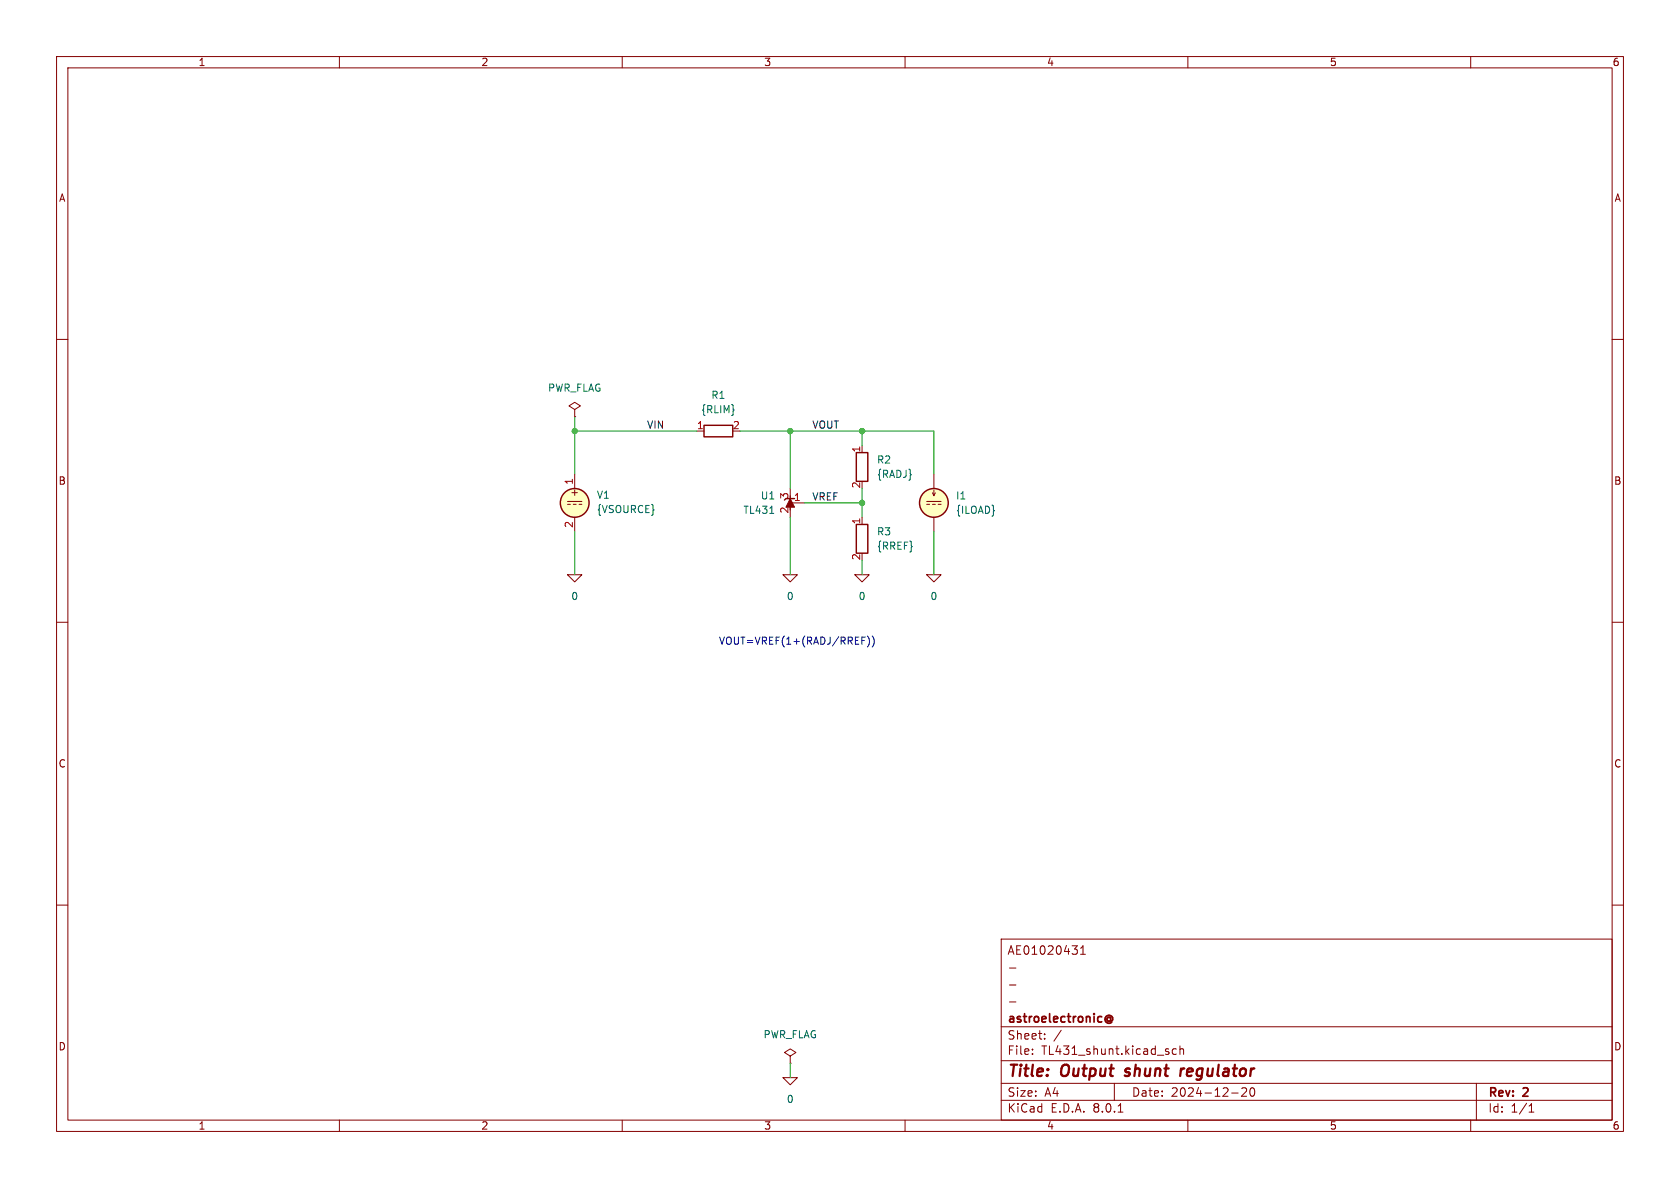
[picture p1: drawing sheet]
(kicad_sch
 (version 20231120)
 (generator "eeschema")
 (generator_version "8.0")
 (paper "A4")
 (title_block
  (title "Output shunt regulator")
  (date "2024-12-20")
  (rev "2")
  (company "astroelectronic@")
  (comment 1 "-")
  (comment 2 "-")
  (comment 3 "-")
  (comment 4 "AE01020431"))
 (lib_symbols
  (symbol "R_1"
   (pin_names
    (offset 0) hide) (exclude_from_sim no) (in_bom yes) (on_board yes)
   (property "Reference" "R" (at 2.032 0 90) (effects (font (size 1.27 1.27))))
   (property "Value" "R_1" (at 0 0 90) (effects (font (size 1.27 1.27))))
   (property "Footprint" "" (at -1.778 0 90) (effects (font (size 1.27 1.27)) (hide yes)))
   (property "Datasheet" "~" (at 0 0 0) (effects (font (size 1.27 1.27)) (hide yes)))
   (property "Description" "Resistor" (at 0 0 0) (effects (font (size 1.27 1.27)) (hide yes)))
   (symbol "R_1_0_1"
    (rectangle (start -1.016 -2.54) (end 1.016 2.54) (stroke (width 0.254) (type default)) (fill (type none))))
   (symbol "R_1_1_1"
    (pin passive line (at 0 3.81 270) (length 1.27) (name "~" (effects (font (size 1.27 1.27)))) (number "1" (effects (font (size 1.27 1.27)))))
    (pin passive line (at 0 -3.81 90) (length 1.27) (name "~" (effects (font (size 1.27 1.27)))) (number "2" (effects (font (size 1.27 1.27)))))))
  (symbol "R_2"
   (pin_names
    (offset 0) hide) (exclude_from_sim no) (in_bom yes) (on_board yes)
   (property "Reference" "R" (at 2.032 0 90) (effects (font (size 1.27 1.27))))
   (property "Value" "R_2" (at 0 0 90) (effects (font (size 1.27 1.27))))
   (property "Footprint" "" (at -1.778 0 90) (effects (font (size 1.27 1.27)) (hide yes)))
   (property "Datasheet" "~" (at 0 0 0) (effects (font (size 1.27 1.27)) (hide yes)))
   (property "Description" "Resistor" (at 0 0 0) (effects (font (size 1.27 1.27)) (hide yes)))
   (symbol "R_2_0_1"
    (rectangle (start -1.016 -2.54) (end 1.016 2.54) (stroke (width 0.254) (type default)) (fill (type none))))
   (symbol "R_2_1_1"
    (pin passive line (at 0 3.81 270) (length 1.27) (name "~" (effects (font (size 1.27 1.27)))) (number "1" (effects (font (size 1.27 1.27)))))
    (pin passive line (at 0 -3.81 90) (length 1.27) (name "~" (effects (font (size 1.27 1.27)))) (number "2" (effects (font (size 1.27 1.27)))))))
  (symbol "TL431:0"
   (power)
   (pin_names
    (offset 0)) (exclude_from_sim no) (in_bom yes) (on_board yes)
   (property "Reference" "#GND" (at 0 -2.54 0) (effects (font (size 1.27 1.27)) (hide yes)))
   (property "Value" "0" (at 0 -1.778 0) (effects (font (size 1.27 1.27))))
   (property "Footprint" "" (at 0 0 0) (effects (font (size 1.27 1.27)) (hide yes)))
   (property "Datasheet" "~" (at 0 0 0) (effects (font (size 1.27 1.27)) (hide yes)))
   (property "Description" "0V reference potential for simulation" (at 0 0 0) (effects (font (size 1.27 1.27)) (hide yes)))
   (symbol "0_0_1"
    (polyline (pts (xy -1.27 0) (xy 0 -1.27) (xy 1.27 0) (xy -1.27 0)) (stroke (width 0) (type default)) (fill (type none))))
   (symbol "0_1_1"
    (pin power_in line (at 0 0 0) (length 0) hide (name "0" (effects (font (size 1.016 1.016)))) (number "1" (effects (font (size 1.016 1.016)))))))
  (symbol "TL431:IDC"
   (pin_numbers hide)
   (pin_names
    (offset 0.0254)) (exclude_from_sim no) (in_bom yes) (on_board yes)
   (property "Reference" "I" (at 2.54 2.54 0) (effects (font (size 1.27 1.27)) (justify left)))
   (property "Value" "1" (at 2.54 0 0) (effects (font (size 1.27 1.27)) (justify left)))
   (property "Footprint" "" (at 0 0 0) (effects (font (size 1.27 1.27)) (hide yes)))
   (property "Datasheet" "~" (at 0 0 0) (effects (font (size 1.27 1.27)) (hide yes)))
   (property "Description" "Current source, DC" (at 0 0 0) (effects (font (size 1.27 1.27)) (hide yes)))
   (property "Sim.Pins" "1=+ 2=-" (at 0 0 0) (effects (font (size 1.27 1.27)) (hide yes)))
   (property "Sim.Type" "DC" (at 0 0 0) (effects (font (size 1.27 1.27)) (hide yes)))
   (property "Sim.Device" "I" (at 0 0 0) (effects (font (size 1.27 1.27)) (justify left) (hide yes)))
   (property "Spice_Netlist_Enabled" "Y" (at 0 0 0) (effects (font (size 1.27 1.27)) (justify left) (hide yes)))
   (symbol "IDC_0_0"
    (polyline (pts (xy -1.27 0.254) (xy 1.27 0.254)) (stroke (width 0) (type default)) (fill (type none)))
    (polyline (pts (xy -0.762 -0.254) (xy -1.27 -0.254)) (stroke (width 0) (type default)) (fill (type none)))
    (polyline (pts (xy 0.254 -0.254) (xy -0.254 -0.254)) (stroke (width 0) (type default)) (fill (type none)))
    (polyline (pts (xy 1.27 -0.254) (xy 0.762 -0.254)) (stroke (width 0) (type default)) (fill (type none))))
   (symbol "IDC_0_1"
    (polyline (pts (xy 0 1.27) (xy 0 2.286)) (stroke (width 0) (type default)) (fill (type none)))
    (polyline (pts (xy -0.254 1.778) (xy 0 1.27) (xy 0.254 1.778)) (stroke (width 0) (type default)) (fill (type none)))
    (circle (center 0 0) (radius 2.54) (stroke (width 0.254) (type default)) (fill (type background))))
   (symbol "IDC_1_1"
    (pin passive line (at 0 5.08 270) (length 2.54) (name "~" (effects (font (size 1.27 1.27)))) (number "1" (effects (font (size 1.27 1.27)))))
    (pin passive line (at 0 -5.08 90) (length 2.54) (name "~" (effects (font (size 1.27 1.27)))) (number "2" (effects (font (size 1.27 1.27)))))))
  (symbol "TL431:PWR_FLAG"
   (power)
   (pin_numbers hide)
   (pin_names
    (offset 0) hide) (exclude_from_sim no) (in_bom yes) (on_board yes)
   (property "Reference" "#FLG" (at 0 1.905 0) (effects (font (size 1.27 1.27)) (hide yes)))
   (property "Value" "PWR_FLAG" (at 0 3.81 0) (effects (font (size 1.27 1.27))))
   (property "Footprint" "" (at 0 0 0) (effects (font (size 1.27 1.27)) (hide yes)))
   (property "Datasheet" "~" (at 0 0 0) (effects (font (size 1.27 1.27)) (hide yes)))
   (property "Description" "Special symbol for telling ERC where power comes from" (at 0 0 0) (effects (font (size 1.27 1.27)) (hide yes)))
   (symbol "PWR_FLAG_0_0"
    (pin power_out line (at 0 0 90) (length 0) (name "pwr" (effects (font (size 1.27 1.27)))) (number "1" (effects (font (size 1.27 1.27))))))
   (symbol "PWR_FLAG_0_1"
    (polyline (pts (xy 0 0) (xy 0 1.27) (xy -1.016 1.905) (xy 0 2.54) (xy 1.016 1.905) (xy 0 1.27)) (stroke (width 0) (type default)) (fill (type none)))))
  (symbol "TL431:R"
   (pin_names
    (offset 0) hide) (exclude_from_sim no) (in_bom yes) (on_board yes)
   (property "Reference" "R" (at 2.032 0 90) (effects (font (size 1.27 1.27))))
   (property "Value" "R" (at 0 0 90) (effects (font (size 1.27 1.27))))
   (property "Footprint" "" (at -1.778 0 90) (effects (font (size 1.27 1.27)) (hide yes)))
   (property "Datasheet" "~" (at 0 0 0) (effects (font (size 1.27 1.27)) (hide yes)))
   (property "Description" "Resistor" (at 0 0 0) (effects (font (size 1.27 1.27)) (hide yes)))
   (symbol "R_0_1"
    (rectangle (start -1.016 -2.54) (end 1.016 2.54) (stroke (width 0.254) (type default)) (fill (type none))))
   (symbol "R_1_1"
    (pin passive line (at 0 3.81 270) (length 1.27) (name "~" (effects (font (size 1.27 1.27)))) (number "1" (effects (font (size 1.27 1.27)))))
    (pin passive line (at 0 -3.81 90) (length 1.27) (name "~" (effects (font (size 1.27 1.27)))) (number "2" (effects (font (size 1.27 1.27)))))))
  (symbol "TL431:TL431LP"
   (pin_names hide) (exclude_from_sim no) (in_bom yes) (on_board yes)
   (property "Reference" "U" (at -2.54 2.54 0) (effects (font (size 1.27 1.27))))
   (property "Value" "TL431LP" (at 0 -2.54 0) (effects (font (size 1.27 1.27))))
   (property "Footprint" "Package_TO_SOT_THT:TO-92_Inline" (at 0 -3.81 0) (effects (font (size 1.27 1.27)
    (italic yes)) (hide yes)))
   (property "Datasheet" "http://www.ti.com/lit/ds/symlink/tl431.pdf" (at 0 0 0) (effects (font (size 1.27 1.27)
    (italic yes)) (hide yes)))
   (property "Description" "Shunt Regulator, TO-92" (at 0 0 0) (effects (font (size 1.27 1.27)) (hide yes)))
   (symbol "TL431LP_0_1"
    (polyline (pts (xy -1.27 0) (xy 0 0) (xy 1.27 0)) (stroke (width 0) (type default)) (fill (type none)))
    (polyline (pts (xy -0.762 0.762) (xy 0.762 0) (xy -0.762 -0.762)) (stroke (width 0) (type default)) (fill (type outline)))
    (polyline (pts (xy 0.508 -1.016) (xy 0.762 -0.762) (xy 0.762 0.762) (xy 0.762 0.762)) (stroke (width 0.254) (type default)) (fill (type none))))
   (symbol "TL431LP_1_1"
    (pin passive line (at 0 2.54 270) (length 2.54) (name "REF" (effects (font (size 1.27 1.27)))) (number "1" (effects (font (size 1.27 1.27)))))
    (pin passive line (at -2.54 0 0) (length 2.54) (name "A" (effects (font (size 1.27 1.27)))) (number "2" (effects (font (size 1.27 1.27)))))
    (pin passive line (at 2.54 0 180) (length 2.54) (name "K" (effects (font (size 1.27 1.27)))) (number "3" (effects (font (size 1.27 1.27)))))))
  (symbol "TL431:VDC"
   (pin_names
    (offset 0.0254) hide) (exclude_from_sim no) (in_bom yes) (on_board yes)
   (property "Reference" "V" (at 2.54 2.54 0) (effects (font (size 1.27 1.27)) (justify left)))
   (property "Value" "1" (at 2.54 0 0) (effects (font (size 1.27 1.27)) (justify left)))
   (property "Footprint" "" (at 0 0 0) (effects (font (size 1.27 1.27)) (hide yes)))
   (property "Datasheet" "~" (at 0 0 0) (effects (font (size 1.27 1.27)) (hide yes)))
   (property "Description" "Voltage source, DC" (at 0 0 0) (effects (font (size 1.27 1.27)) (hide yes)))
   (property "Sim.Pins" "1=+ 2=-" (at 0 0 0) (effects (font (size 1.27 1.27)) (hide yes)))
   (property "Sim.Type" "DC" (at 0 0 0) (effects (font (size 1.27 1.27)) (hide yes)))
   (property "Sim.Device" "V" (at 0 0 0) (effects (font (size 1.27 1.27)) (justify left) (hide yes)))
   (property "Spice_Netlist_Enabled" "Y" (at 0 0 0) (effects (font (size 1.27 1.27)) (justify left) (hide yes)))
   (symbol "VDC_0_0"
    (polyline (pts (xy -1.27 0.254) (xy 1.27 0.254)) (stroke (width 0) (type default)) (fill (type none)))
    (polyline (pts (xy -0.762 -0.254) (xy -1.27 -0.254)) (stroke (width 0) (type default)) (fill (type none)))
    (polyline (pts (xy 0.254 -0.254) (xy -0.254 -0.254)) (stroke (width 0) (type default)) (fill (type none)))
    (polyline (pts (xy 1.27 -0.254) (xy 0.762 -0.254)) (stroke (width 0) (type default)) (fill (type none)))
    (text "+" (at 0 1.905 0) (effects (font (size 1.27 1.27)))))
   (symbol "VDC_0_1"
    (circle (center 0 0) (radius 2.54) (stroke (width 0.254) (type default)) (fill (type background))))
   (symbol "VDC_1_1"
    (pin passive line (at 0 5.08 270) (length 2.54) (name "~" (effects (font (size 1.27 1.27)))) (number "1" (effects (font (size 1.27 1.27)))))
    (pin passive line (at 0 -5.08 90) (length 2.54) (name "~" (effects (font (size 1.27 1.27)))) (number "2" (effects (font (size 1.27 1.27))))))))
 (junction
  (at 152.4 88.9)
  (diameter 0)
  (color 0 0 0 0))
 (junction
  (at 139.7 76.2)
  (diameter 0)
  (color 0 0 0 0))
 (junction
  (at 101.6 76.2)
  (diameter 0)
  (color 0 0 0 0))
 (junction
  (at 152.4 76.2)
  (diameter 0)
  (color 0 0 0 0))
 (wire
  (pts (xy 152.4 88.9) (xy 152.4 91.44))
  (stroke (width 0) (type default)))
 (wire
  (pts (xy 165.1 76.2) (xy 152.4 76.2))
  (stroke (width 0) (type default)))
 (wire
  (pts (xy 165.1 83.82) (xy 165.1 76.2))
  (stroke (width 0) (type default)))
 (wire
  (pts (xy 130.81 76.2) (xy 139.7 76.2))
  (stroke (width 0) (type default)))
 (wire
  (pts (xy 152.4 99.06) (xy 152.4 101.6))
  (stroke (width 0) (type default)))
 (wire
  (pts (xy 142.24 88.9) (xy 152.4 88.9))
  (stroke (width 0) (type default)))
 (wire
  (pts (xy 165.1 93.98) (xy 165.1 101.6))
  (stroke (width 0) (type default)))
 (wire
  (pts (xy 152.4 86.36) (xy 152.4 88.9))
  (stroke (width 0) (type default)))
 (wire
  (pts (xy 152.4 78.74) (xy 152.4 76.2))
  (stroke (width 0) (type default)))
 (wire
  (pts (xy 101.6 83.82) (xy 101.6 76.2))
  (stroke (width 0) (type default)))
 (wire
  (pts (xy 139.7 76.2) (xy 139.7 86.36))
  (stroke (width 0) (type default)))
 (wire
  (pts (xy 101.6 76.2) (xy 123.19 76.2))
  (stroke (width 0) (type default)))
 (wire
  (pts (xy 152.4 76.2) (xy 139.7 76.2))
  (stroke (width 0) (type default)))
 (wire
  (pts (xy 139.7 187.96) (xy 139.7 190.5))
  (stroke (width 0) (type default)))
 (wire
  (pts (xy 139.7 101.6) (xy 139.7 91.44))
  (stroke (width 0) (type default)))
 (wire
  (pts (xy 101.6 73.66) (xy 101.6 76.2))
  (stroke (width 0) (type default)))
 (wire
  (pts (xy 101.6 93.98) (xy 101.6 101.6))
  (stroke (width 0) (type default)))
 (text "VOUT=VREF(1+(RADJ/RREF))"
  (exclude_from_sim no)
  (at 127 114.3 0)
  (effects (font (size 1.27 1.27)) (justify left bottom)))
 (label "VREF"
  (at 143.51 88.9 0)
  (fields_autoplaced yes)
  (effects (font (size 1.27 1.27)) (justify left bottom)))
 (label "VIN"
  (at 114.3 76.2 0)
  (fields_autoplaced yes)
  (effects (font (size 1.27 1.27)) (justify left bottom)))
 (label "VOUT"
  (at 143.51 76.2 0)
  (fields_autoplaced yes)
  (effects (font (size 1.27 1.27)) (justify left bottom)))
 (symbol
  (lib_id "TL431:PWR_FLAG")
  (at 101.6 73.66 0)
  (unit 1)
  (exclude_from_sim no)
  (in_bom yes)
  (on_board yes)
  (dnp no)
  (fields_autoplaced yes)
  (property "Reference" "#FLG01" (at 101.6 71.755 0) (effects (font (size 1.27 1.27)) (hide yes)))
  (property "Value" "PWR_FLAG" (at 101.6 68.58 0) (effects (font (size 1.27 1.27))))
  (property "Footprint" "" (at 101.6 73.66 0) (effects (font (size 1.27 1.27)) (hide yes)))
  (property "Datasheet" "~" (at 101.6 73.66 0) (effects (font (size 1.27 1.27)) (hide yes)))
  (property "Description" "" (at 101.6 73.66 0) (effects (font (size 1.27 1.27)) (hide yes)))
  (pin "1"))
 (symbol
  (lib_id "TL431:0")
  (at 139.7 190.5 0)
  (unit 1)
  (exclude_from_sim no)
  (in_bom yes)
  (on_board yes)
  (dnp no)
  (fields_autoplaced yes)
  (property "Reference" "#GND04" (at 139.7 193.04 0) (effects (font (size 1.27 1.27)) (hide yes)))
  (property "Value" "0" (at 139.7 194.31 0) (effects (font (size 1.27 1.27))))
  (property "Footprint" "" (at 139.7 190.5 0) (effects (font (size 1.27 1.27)) (hide yes)))
  (property "Datasheet" "~" (at 139.7 190.5 0) (effects (font (size 1.27 1.27)) (hide yes)))
  (property "Description" "" (at 139.7 190.5 0) (effects (font (size 1.27 1.27)) (hide yes)))
  (pin "1"))
 (symbol
  (lib_id "TL431:IDC")
  (at 165.1 88.9 0)
  (unit 1)
  (exclude_from_sim no)
  (in_bom yes)
  (on_board yes)
  (dnp no)
  (fields_autoplaced yes)
  (property "Reference" "I1" (at 168.91 87.6299 0) (effects (font (size 1.27 1.27)) (justify left)))
  (property "Value" "{ILOAD}" (at 168.91 90.1699 0) (effects (font (size 1.27 1.27)) (justify left)))
  (property "Footprint" "" (at 165.1 88.9 0) (effects (font (size 1.27 1.27)) (hide yes)))
  (property "Datasheet" "~" (at 165.1 88.9 0) (effects (font (size 1.27 1.27)) (hide yes)))
  (property "Description" "" (at 165.1 88.9 0) (effects (font (size 1.27 1.27)) (hide yes)))
  (property "Sim.Device" "SPICE" (at 165.1 88.9 0) (effects (font (size 1.27 1.27)) (justify left) (hide yes)))
  (property "Sim.Params" "type=\"I\" model=\"{ILOAD}\" lib=\"\"" (at 0 0 0) (effects (font (size 1.27 1.27)) (hide yes)))
  (property "Sim.Pins" "1=1 2=2" (at 0 0 0) (effects (font (size 1.27 1.27)) (hide yes)))
  (pin "1")
  (pin "2"))
 (symbol
  (lib_id "TL431:0")
  (at 165.1 101.6 0)
  (unit 1)
  (exclude_from_sim no)
  (in_bom yes)
  (on_board yes)
  (dnp no)
  (fields_autoplaced yes)
  (property "Reference" "#GND05" (at 165.1 104.14 0) (effects (font (size 1.27 1.27)) (hide yes)))
  (property "Value" "0" (at 165.1 105.41 0) (effects (font (size 1.27 1.27))))
  (property "Footprint" "" (at 165.1 101.6 0) (effects (font (size 1.27 1.27)) (hide yes)))
  (property "Datasheet" "~" (at 165.1 101.6 0) (effects (font (size 1.27 1.27)) (hide yes)))
  (property "Description" "" (at 165.1 101.6 0) (effects (font (size 1.27 1.27)) (hide yes)))
  (pin "1"))
 (symbol
  (lib_id "TL431:0")
  (at 101.6 101.6 0)
  (unit 1)
  (exclude_from_sim no)
  (in_bom yes)
  (on_board yes)
  (dnp no)
  (fields_autoplaced yes)
  (property "Reference" "#GND01" (at 101.6 104.14 0) (effects (font (size 1.27 1.27)) (hide yes)))
  (property "Value" "0" (at 101.6 105.41 0) (effects (font (size 1.27 1.27))))
  (property "Footprint" "" (at 101.6 101.6 0) (effects (font (size 1.27 1.27)) (hide yes)))
  (property "Datasheet" "~" (at 101.6 101.6 0) (effects (font (size 1.27 1.27)) (hide yes)))
  (property "Description" "" (at 101.6 101.6 0) (effects (font (size 1.27 1.27)) (hide yes)))
  (pin "1"))
 (symbol
  (lib_id "TL431:0")
  (at 139.7 101.6 0)
  (unit 1)
  (exclude_from_sim no)
  (in_bom yes)
  (on_board yes)
  (dnp no)
  (fields_autoplaced yes)
  (property "Reference" "#GND02" (at 139.7 104.14 0) (effects (font (size 1.27 1.27)) (hide yes)))
  (property "Value" "0" (at 139.7 105.41 0) (effects (font (size 1.27 1.27))))
  (property "Footprint" "" (at 139.7 101.6 0) (effects (font (size 1.27 1.27)) (hide yes)))
  (property "Datasheet" "~" (at 139.7 101.6 0) (effects (font (size 1.27 1.27)) (hide yes)))
  (property "Description" "" (at 139.7 101.6 0) (effects (font (size 1.27 1.27)) (hide yes)))
  (pin "1"))
 (symbol
  (lib_id "TL431:PWR_FLAG")
  (at 139.7 187.96 0)
  (unit 1)
  (exclude_from_sim no)
  (in_bom yes)
  (on_board yes)
  (dnp no)
  (fields_autoplaced yes)
  (property "Reference" "#FLG02" (at 139.7 186.055 0) (effects (font (size 1.27 1.27)) (hide yes)))
  (property "Value" "PWR_FLAG" (at 139.7 182.88 0) (effects (font (size 1.27 1.27))))
  (property "Footprint" "" (at 139.7 187.96 0) (effects (font (size 1.27 1.27)) (hide yes)))
  (property "Datasheet" "~" (at 139.7 187.96 0) (effects (font (size 1.27 1.27)) (hide yes)))
  (property "Description" "" (at 139.7 187.96 0) (effects (font (size 1.27 1.27)) (hide yes)))
  (pin "1"))
 (symbol
  (lib_id "TL431:TL431LP")
  (at 139.7 88.9 270)
  (mirror x)
  (unit 1)
  (exclude_from_sim no)
  (in_bom yes)
  (on_board yes)
  (dnp no)
  (fields_autoplaced yes)
  (property "Reference" "U1" (at 137.16 87.6299 90) (effects (font (size 1.27 1.27)) (justify right)))
  (property "Value" "TL431" (at 137.16 90.1699 90) (effects (font (size 1.27 1.27)) (justify right)))
  (property "Footprint" "" (at 135.89 88.9 0) (effects (font (size 1.27 1.27)
    (italic yes)) (hide yes)))
  (property "Datasheet" "~" (at 139.7 88.9 0) (effects (font (size 1.27 1.27)
    (italic yes)) (hide yes)))
  (property "Description" "" (at 139.7 88.9 0) (effects (font (size 1.27 1.27)) (hide yes)))
  (property "Sim.Device" "SUBCKT" (at 139.7 88.9 0) (effects (font (size 1.27 1.27)) (hide yes)))
  (property "Sim.Pins" "1=1 2=2 3=3" (at 0 0 0) (effects (font (size 1.27 1.27)) (hide yes)))
  (property "Sim.Library" "C:\\AE\\TL431\\_models\\tl431.mod" (at 139.7 88.9 0) (effects (font (size 1.27 1.27)) (hide yes)))
  (property "Sim.Name" "TL431" (at 139.7 88.9 0) (effects (font (size 1.27 1.27)) (hide yes)))
  (pin "1")
  (pin "2")
  (pin "3"))
 (symbol
  (lib_id "TL431:R")
  (at 152.4 95.25 0)
  (unit 1)
  (exclude_from_sim no)
  (in_bom yes)
  (on_board yes)
  (dnp no)
  (fields_autoplaced yes)
  (property "Reference" "R3" (at 154.94 93.9799 0) (effects (font (size 1.27 1.27)) (justify left)))
  (property "Value" "{RREF}" (at 154.94 96.5199 0) (effects (font (size 1.27 1.27)) (justify left)))
  (property "Footprint" "" (at 150.622 95.25 90) (effects (font (size 1.27 1.27)) (hide yes)))
  (property "Datasheet" "~" (at 152.4 95.25 0) (effects (font (size 1.27 1.27)) (hide yes)))
  (property "Description" "" (at 152.4 95.25 0) (effects (font (size 1.27 1.27)) (hide yes)))
  (pin "1")
  (pin "2"))
 (symbol
  (lib_id "TL431:0")
  (at 152.4 101.6 0)
  (unit 1)
  (exclude_from_sim no)
  (in_bom yes)
  (on_board yes)
  (dnp no)
  (fields_autoplaced yes)
  (property "Reference" "#GND03" (at 152.4 104.14 0) (effects (font (size 1.27 1.27)) (hide yes)))
  (property "Value" "0" (at 152.4 105.41 0) (effects (font (size 1.27 1.27))))
  (property "Footprint" "" (at 152.4 101.6 0) (effects (font (size 1.27 1.27)) (hide yes)))
  (property "Datasheet" "~" (at 152.4 101.6 0) (effects (font (size 1.27 1.27)) (hide yes)))
  (property "Description" "" (at 152.4 101.6 0) (effects (font (size 1.27 1.27)) (hide yes)))
  (pin "1"))
 (symbol
  (lib_name "R_1")
  (lib_id "TL431:R_1")
  (at 127 76.2 90)
  (unit 1)
  (exclude_from_sim no)
  (in_bom yes)
  (on_board yes)
  (dnp no)
  (fields_autoplaced yes)
  (property "Reference" "R1" (at 127 69.85 90) (effects (font (size 1.27 1.27))))
  (property "Value" "{RLIM}" (at 127 72.39 90) (effects (font (size 1.27 1.27))))
  (property "Footprint" "" (at 127 77.978 90) (effects (font (size 1.27 1.27)) (hide yes)))
  (property "Datasheet" "~" (at 127 76.2 0) (effects (font (size 1.27 1.27)) (hide yes)))
  (property "Description" "" (at 127 76.2 0) (effects (font (size 1.27 1.27)) (hide yes)))
  (pin "1")
  (pin "2"))
 (symbol
  (lib_id "TL431:VDC")
  (at 101.6 88.9 0)
  (unit 1)
  (exclude_from_sim no)
  (in_bom yes)
  (on_board yes)
  (dnp no)
  (fields_autoplaced yes)
  (property "Reference" "V1" (at 105.41 87.5001 0) (effects (font (size 1.27 1.27)) (justify left)))
  (property "Value" "{VSOURCE}" (at 105.41 90.0401 0) (effects (font (size 1.27 1.27)) (justify left)))
  (property "Footprint" "" (at 101.6 88.9 0) (effects (font (size 1.27 1.27)) (hide yes)))
  (property "Datasheet" "~" (at 101.6 88.9 0) (effects (font (size 1.27 1.27)) (hide yes)))
  (property "Description" "" (at 101.6 88.9 0) (effects (font (size 1.27 1.27)) (hide yes)))
  (property "Sim.Device" "SPICE" (at 101.6 88.9 0) (effects (font (size 1.27 1.27)) (justify left) (hide yes)))
  (property "Sim.Params" "type=\"V\" model=\"{VSOURCE}\" lib=\"\"" (at 0 0 0) (effects (font (size 1.27 1.27)) (hide yes)))
  (property "Sim.Pins" "1=1 2=2" (at 0 0 0) (effects (font (size 1.27 1.27)) (hide yes)))
  (pin "1")
  (pin "2"))
 (symbol
  (lib_name "R_2")
  (lib_id "TL431:R_2")
  (at 152.4 82.55 0)
  (unit 1)
  (exclude_from_sim no)
  (in_bom yes)
  (on_board yes)
  (dnp no)
  (fields_autoplaced yes)
  (property "Reference" "R2" (at 154.94 81.2799 0) (effects (font (size 1.27 1.27)) (justify left)))
  (property "Value" "{RADJ}" (at 154.94 83.8199 0) (effects (font (size 1.27 1.27)) (justify left)))
  (property "Footprint" "" (at 150.622 82.55 90) (effects (font (size 1.27 1.27)) (hide yes)))
  (property "Datasheet" "~" (at 152.4 82.55 0) (effects (font (size 1.27 1.27)) (hide yes)))
  (property "Description" "" (at 152.4 82.55 0) (effects (font (size 1.27 1.27)) (hide yes)))
  (pin "1")
  (pin "2"))
 (sheet_instances
  (path ""
   (page "1"))))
